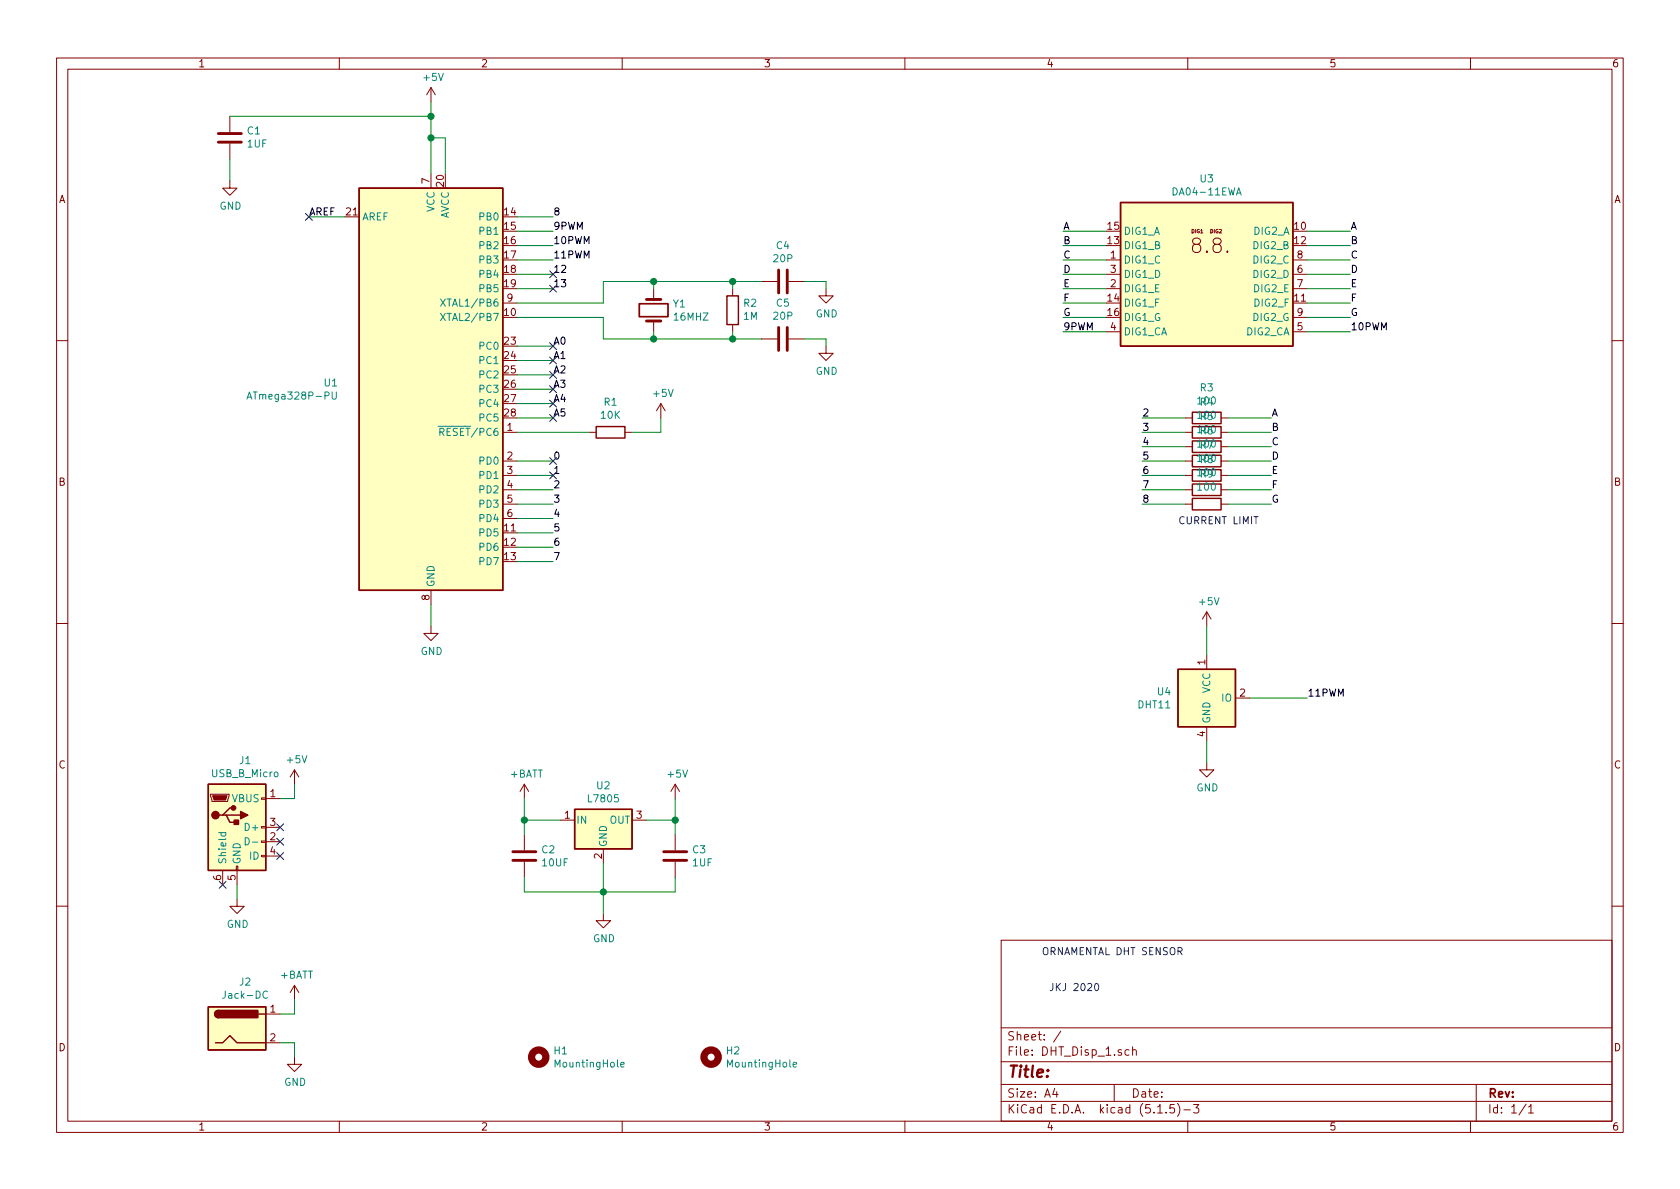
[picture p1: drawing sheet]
EESchema Schematic File Version 4
EELAYER 30 0
EELAYER END
$Descr A4 11693 8268
encoding utf-8
Sheet 1 1
Title ""
Date ""
Rev ""
Comp ""
Comment1 ""
Comment2 ""
Comment3 ""
Comment4 ""
$EndDescr
$Comp
L MCU_Microchip_ATmega:ATmega328P-PU U1
U 1 1
P 3000 2700
F 0 "U1" H 2356 2746 50  0000 R CNN
F 1 "ATmega328P-PU" H 2356 2655 50  0000 R CNN
F 2 "Package_DIP:DIP-28_W7.62mm" H 3000 2700 50  0001 C CIN
F 3 "http://ww1.microchip.com/downloads/en/DeviceDoc/ATmega328_P%20AVR%20MCU%20with%20picoPower%20Technology%20Data%20Sheet%2040001984A.pdf" H 3000 2700 50  0001 C CNN
	1    3000 2700
	1    0    0    -1  
$EndComp
$Comp
L Device:Crystal Y1
U 1 1
P 4550 2150
F 0 "Y1" V 4504 2281 50  0000 L CNN
F 1 "16MHZ" V 4595 2281 50  0000 L CNN
F 2 "Crystal:Crystal_HC49-U_Vertical" H 4550 2150 50  0001 C CNN
F 3 "~" H 4550 2150 50  0001 C CNN
	1    4550 2150
	0    1    1    0   
$EndComp
$Comp
L Device:R R2
U 1 1
P 5100 2150
F 0 "R2" H 5030 2104 50  0000 R CNN
F 1 "1M" H 5030 2195 50  0000 R CNN
F 2 "Resistor_THT:R_Axial_DIN0207_L6.3mm_D2.5mm_P7.62mm_Horizontal" V 5030 2150 50  0001 C CNN
F 3 "~" H 5100 2150 50  0001 C CNN
	1    5100 2150
	-1   0    0    1   
$EndComp
$Comp
L Device:C C5
U 1 1
P 5450 2350
F 0 "C5" V 5198 2350 50  0000 C CNN
F 1 "20P" V 5289 2350 50  0000 C CNN
F 2 "Capacitor_THT:C_Disc_D3.0mm_W1.6mm_P2.50mm" H 5488 2200 50  0001 C CNN
F 3 "~" H 5450 2350 50  0001 C CNN
	1    5450 2350
	0    1    1    0   
$EndComp
$Comp
L Device:C C4
U 1 1
P 5450 1950
F 0 "C4" V 5198 1950 50  0000 C CNN
F 1 "20P" V 5289 1950 50  0000 C CNN
F 2 "Capacitor_THT:C_Disc_D3.0mm_W1.6mm_P2.50mm" H 5488 1800 50  0001 C CNN
F 3 "~" H 5450 1950 50  0001 C CNN
	1    5450 1950
	0    1    1    0   
$EndComp
$Comp
L Sensor:DHT11 U4
U 1 1
P 8400 4850
F 0 "U4" H 8156 4896 50  0000 R CNN
F 1 "DHT11" H 8156 4805 50  0000 R CNN
F 2 "Sensor:Aosong_DHT11_5.5x12.0_P2.54mm" H 8400 4450 50  0001 C CNN
F 3 "http://akizukidenshi.com/download/ds/aosong/DHT11.pdf" H 8550 5100 50  0001 C CNN
	1    8400 4850
	1    0    0    -1  
$EndComp
$Comp
L Display_Character:DA04-11EWA U3
U 1 1
P 8400 1900
F 0 "U3" H 8400 2567 50  0000 C CNN
F 1 "DA04-11EWA" H 8400 2476 50  0000 C CNN
F 2 "Display_7Segment:DA04-11SURKWA" H 8425 1275 50  0001 C CNN
F 3 "http://www.kingbrightusa.com/images/catalog/SPEC/DA04-11EWA.pdf" H 8280 1500 50  0001 C CNN
	1    8400 1900
	1    0    0    -1  
$EndComp
$Comp
L Regulator_Linear:L7805 U2
U 1 1
P 4200 5700
F 0 "U2" H 4200 5942 50  0000 C CNN
F 1 "L7805" H 4200 5851 50  0000 C CNN
F 2 "Package_TO_SOT_THT:TO-220-3_Horizontal_TabDown" H 4225 5550 50  0001 L CIN
F 3 "http://www.st.com/content/ccc/resource/technical/document/datasheet/41/4f/b3/b0/12/d4/47/88/CD00000444.pdf/files/CD00000444.pdf/jcr:content/translations/en.CD00000444.pdf" H 4200 5650 50  0001 C CNN
	1    4200 5700
	1    0    0    -1  
$EndComp
$Comp
L Device:C C2
U 1 1
P 3650 5950
F 0 "C2" H 3765 5996 50  0000 L CNN
F 1 "10UF" H 3765 5905 50  0000 L CNN
F 2 "Capacitor_THT:C_Radial_D5.0mm_H11.0mm_P2.00mm" H 3688 5800 50  0001 C CNN
F 3 "~" H 3650 5950 50  0001 C CNN
	1    3650 5950
	1    0    0    -1  
$EndComp
$Comp
L Device:C C3
U 1 1
P 4700 5950
F 0 "C3" H 4815 5996 50  0000 L CNN
F 1 "1UF" H 4815 5905 50  0000 L CNN
F 2 "Capacitor_THT:C_Radial_D5.0mm_H11.0mm_P2.00mm" H 4738 5800 50  0001 C CNN
F 3 "~" H 4700 5950 50  0001 C CNN
	1    4700 5950
	1    0    0    -1  
$EndComp
$Comp
L power:GND #PWR08
U 1 1
P 5750 2000
F 0 "#PWR08" H 5750 1750 50  0001 C CNN
F 1 "GND" H 5755 1827 50  0000 C CNN
F 2 "" H 5750 2000 50  0001 C CNN
F 3 "" H 5750 2000 50  0001 C CNN
	1    5750 2000
	1    0    0    -1  
$EndComp
$Comp
L power:GND #PWR09
U 1 1
P 5750 2400
F 0 "#PWR09" H 5750 2150 50  0001 C CNN
F 1 "GND" H 5755 2227 50  0000 C CNN
F 2 "" H 5750 2400 50  0001 C CNN
F 3 "" H 5750 2400 50  0001 C CNN
	1    5750 2400
	1    0    0    -1  
$EndComp
Wire Wire Line
	5750 2000 5750 1950
Wire Wire Line
	5750 1950 5600 1950
Wire Wire Line
	5300 1950 5100 1950
Wire Wire Line
	4200 1950 4200 2100
Wire Wire Line
	5750 2400 5750 2350
Wire Wire Line
	5750 2350 5600 2350
Wire Wire Line
	5300 2350 5100 2350
Wire Wire Line
	4200 2350 4200 2200
Wire Wire Line
	4550 2000 4550 1950
Connection ~ 4550 1950
Wire Wire Line
	4550 1950 4200 1950
Wire Wire Line
	4550 2300 4550 2350
Connection ~ 4550 2350
Wire Wire Line
	4550 2350 4200 2350
Wire Wire Line
	5100 2000 5100 1950
Connection ~ 5100 1950
Wire Wire Line
	5100 1950 4550 1950
Wire Wire Line
	5100 2300 5100 2350
Connection ~ 5100 2350
Wire Wire Line
	5100 2350 4550 2350
$Comp
L power:+BATT #PWR02
U 1 1
P 3650 5550
F 0 "#PWR02" H 3650 5400 50  0001 C CNN
F 1 "+BATT" H 3665 5723 50  0000 C CNN
F 2 "" H 3650 5550 50  0001 C CNN
F 3 "" H 3650 5550 50  0001 C CNN
	1    3650 5550
	1    0    0    -1  
$EndComp
$Comp
L power:GND #PWR05
U 1 1
P 4200 6350
F 0 "#PWR05" H 4200 6100 50  0001 C CNN
F 1 "GND" H 4205 6177 50  0000 C CNN
F 2 "" H 4200 6350 50  0001 C CNN
F 3 "" H 4200 6350 50  0001 C CNN
	1    4200 6350
	1    0    0    -1  
$EndComp
Wire Wire Line
	3650 5550 3650 5700
Wire Wire Line
	4700 5550 4700 5700
Connection ~ 4700 5700
Wire Wire Line
	4700 5700 4700 5800
Wire Wire Line
	3900 5700 3650 5700
Connection ~ 3650 5700
Wire Wire Line
	3650 5700 3650 5800
Wire Wire Line
	3650 6100 3650 6200
Wire Wire Line
	3650 6200 4200 6200
Wire Wire Line
	4700 6200 4700 6100
Wire Wire Line
	4200 6000 4200 6200
$Comp
L power:+5V #PWR06
U 1 1
P 4700 5550
F 0 "#PWR06" H 4700 5400 50  0001 C CNN
F 1 "+5V" H 4715 5723 50  0000 C CNN
F 2 "" H 4700 5550 50  0001 C CNN
F 3 "" H 4700 5550 50  0001 C CNN
	1    4700 5550
	1    0    0    -1  
$EndComp
Wire Wire Line
	4500 5700 4700 5700
Wire Wire Line
	4200 6200 4700 6200
Connection ~ 4200 6200
Wire Wire Line
	4200 6350 4200 6200
$Comp
L power:GND #PWR04
U 1 1
P 3000 4350
F 0 "#PWR04" H 3000 4100 50  0001 C CNN
F 1 "GND" H 3005 4177 50  0000 C CNN
F 2 "" H 3000 4350 50  0001 C CNN
F 3 "" H 3000 4350 50  0001 C CNN
	1    3000 4350
	1    0    0    -1  
$EndComp
$Comp
L power:+5V #PWR03
U 1 1
P 3000 700
F 0 "#PWR03" H 3000 550 50  0001 C CNN
F 1 "+5V" H 3015 873 50  0000 C CNN
F 2 "" H 3000 700 50  0001 C CNN
F 3 "" H 3000 700 50  0001 C CNN
	1    3000 700 
	1    0    0    -1  
$EndComp
Wire Wire Line
	3100 1200 3100 950 
Wire Wire Line
	3100 950  3000 950 
Connection ~ 3000 950 
Wire Wire Line
	3000 950  3000 1200
Wire Wire Line
	3000 4200 3000 4350
Wire Wire Line
	2150 1500 2400 1500
Text Label 2150 1500 0    50   ~ 0
AREF
Wire Wire Line
	3000 800  3000 950 
Wire Wire Line
	3000 700  3000 800 
Connection ~ 3000 800 
$Comp
L Device:C C1
U 1 1
P 1600 950
F 0 "C1" H 1485 904 50  0000 R CNN
F 1 "1UF" H 1485 995 50  0000 R CNN
F 2 "Capacitor_THT:C_Radial_D5.0mm_H11.0mm_P2.00mm" H 1638 800 50  0001 C CNN
F 3 "~" H 1600 950 50  0001 C CNN
	1    1600 950 
	-1   0    0    1   
$EndComp
$Comp
L power:GND #PWR01
U 1 1
P 1600 1250
F 0 "#PWR01" H 1600 1000 50  0001 C CNN
F 1 "GND" H 1605 1077 50  0000 C CNN
F 2 "" H 1600 1250 50  0001 C CNN
F 3 "" H 1600 1250 50  0001 C CNN
	1    1600 1250
	1    0    0    -1  
$EndComp
Wire Wire Line
	1600 1100 1600 1250
Wire Wire Line
	1600 800  3000 800 
$Comp
L Device:R R1
U 1 1
P 4250 3000
F 0 "R1" V 4457 3000 50  0000 C CNN
F 1 "10K" V 4366 3000 50  0000 C CNN
F 2 "Resistor_THT:R_Axial_DIN0207_L6.3mm_D2.5mm_P7.62mm_Horizontal" V 4180 3000 50  0001 C CNN
F 3 "~" H 4250 3000 50  0001 C CNN
	1    4250 3000
	0    -1   -1   0   
$EndComp
$Comp
L power:+5V #PWR07
U 1 1
P 4600 2900
F 0 "#PWR07" H 4600 2750 50  0001 C CNN
F 1 "+5V" H 4615 3073 50  0000 C CNN
F 2 "" H 4600 2900 50  0001 C CNN
F 3 "" H 4600 2900 50  0001 C CNN
	1    4600 2900
	1    0    0    -1  
$EndComp
Wire Wire Line
	4400 3000 4600 3000
Wire Wire Line
	4600 3000 4600 2900
$Comp
L power:+5V #PWR010
U 1 1
P 8400 4350
F 0 "#PWR010" H 8400 4200 50  0001 C CNN
F 1 "+5V" H 8415 4523 50  0000 C CNN
F 2 "" H 8400 4350 50  0001 C CNN
F 3 "" H 8400 4350 50  0001 C CNN
	1    8400 4350
	1    0    0    -1  
$EndComp
$Comp
L power:GND #PWR011
U 1 1
P 8400 5300
F 0 "#PWR011" H 8400 5050 50  0001 C CNN
F 1 "GND" H 8405 5127 50  0000 C CNN
F 2 "" H 8400 5300 50  0001 C CNN
F 3 "" H 8400 5300 50  0001 C CNN
	1    8400 5300
	1    0    0    -1  
$EndComp
Wire Wire Line
	9100 4850 8700 4850
Text Label 9100 4850 0    50   ~ 0
11PWM
Wire Wire Line
	8400 4550 8400 4350
Wire Wire Line
	8400 5150 8400 5300
Wire Wire Line
	3850 3200 3600 3200
Wire Wire Line
	3850 3300 3600 3300
Wire Wire Line
	3850 3400 3600 3400
Wire Wire Line
	3850 3500 3600 3500
Wire Wire Line
	3850 3600 3600 3600
Wire Wire Line
	3850 3700 3600 3700
Wire Wire Line
	3850 3800 3600 3800
Wire Wire Line
	3850 3900 3600 3900
Text Label 3850 3200 0    50   ~ 0
0
Text Label 3850 3300 0    50   ~ 0
1
Text Label 3850 3400 0    50   ~ 0
2
Text Label 3850 3500 0    50   ~ 0
3
Text Label 3850 3600 0    50   ~ 0
4
Text Label 3850 3700 0    50   ~ 0
5
Text Label 3850 3800 0    50   ~ 0
6
Text Label 3850 3900 0    50   ~ 0
7
Wire Wire Line
	3600 3000 4100 3000
Wire Wire Line
	3600 2200 4200 2200
Wire Wire Line
	3600 2100 4200 2100
Wire Wire Line
	3850 2000 3600 2000
Wire Wire Line
	3850 1500 3600 1500
Wire Wire Line
	3850 1600 3600 1600
Wire Wire Line
	3850 1700 3600 1700
Wire Wire Line
	3850 1800 3600 1800
Wire Wire Line
	3850 1900 3600 1900
Text Label 3850 1500 0    50   ~ 0
8
Text Label 3850 1600 0    50   ~ 0
9PWM
Text Label 3850 1700 0    50   ~ 0
10PWM
Text Label 3850 1800 0    50   ~ 0
11PWM
Text Label 3850 1900 0    50   ~ 0
12
Text Label 3850 2000 0    50   ~ 0
13
Wire Wire Line
	9400 2300 9100 2300
Wire Wire Line
	9400 2200 9100 2200
Wire Wire Line
	9400 2100 9100 2100
Wire Wire Line
	9400 2000 9100 2000
Wire Wire Line
	9400 1900 9100 1900
Wire Wire Line
	9400 1800 9100 1800
Wire Wire Line
	9400 1700 9100 1700
Wire Wire Line
	9400 1600 9100 1600
Wire Wire Line
	7400 2300 7700 2300
Wire Wire Line
	7950 3500 8250 3500
Wire Wire Line
	7950 3400 8250 3400
Wire Wire Line
	7950 3300 8250 3300
Wire Wire Line
	7950 3200 8250 3200
Wire Wire Line
	7950 3100 8250 3100
Wire Wire Line
	7950 3000 8250 3000
Wire Wire Line
	7950 2900 8250 2900
Text Label 7400 2300 0    50   ~ 0
9PWM
Text Label 9400 2300 0    50   ~ 0
10PWM
Text Label 7950 2900 0    50   ~ 0
2
Text Label 7950 3000 0    50   ~ 0
3
Text Label 7950 3100 0    50   ~ 0
4
Text Label 7950 3200 0    50   ~ 0
5
Text Label 7950 3300 0    50   ~ 0
6
Text Label 7950 3400 0    50   ~ 0
7
Text Label 7950 3500 0    50   ~ 0
8
Text Label 9400 1600 0    50   ~ 0
A
Text Label 9400 1700 0    50   ~ 0
B
Text Label 9400 1800 0    50   ~ 0
C
Text Label 9400 1900 0    50   ~ 0
D
Text Label 9400 2000 0    50   ~ 0
E
Text Label 9400 2100 0    50   ~ 0
F
Text Label 9400 2200 0    50   ~ 0
G
Wire Wire Line
	7400 2200 7700 2200
Wire Wire Line
	7400 2100 7700 2100
Wire Wire Line
	7400 2000 7700 2000
Wire Wire Line
	7400 1900 7700 1900
Wire Wire Line
	7400 1800 7700 1800
Wire Wire Line
	7400 1700 7700 1700
Wire Wire Line
	7400 1600 7700 1600
Text Label 7400 1600 0    50   ~ 0
A
Text Label 7400 1700 0    50   ~ 0
B
Text Label 7400 1800 0    50   ~ 0
C
Text Label 7400 1900 0    50   ~ 0
D
Text Label 7400 2000 0    50   ~ 0
E
Text Label 7400 2100 0    50   ~ 0
F
Text Label 7400 2200 0    50   ~ 0
G
Wire Wire Line
	8850 3500 8550 3500
Wire Wire Line
	8850 3400 8550 3400
Wire Wire Line
	8850 3300 8550 3300
Wire Wire Line
	8850 3200 8550 3200
Wire Wire Line
	8850 3100 8550 3100
Wire Wire Line
	8850 3000 8550 3000
Wire Wire Line
	8850 2900 8550 2900
Text Label 8850 2900 0    50   ~ 0
A
Text Label 8850 3000 0    50   ~ 0
B
Text Label 8850 3100 0    50   ~ 0
C
Text Label 8850 3200 0    50   ~ 0
D
Text Label 8850 3300 0    50   ~ 0
E
Text Label 8850 3400 0    50   ~ 0
F
Text Label 8850 3500 0    50   ~ 0
G
$Comp
L Device:R R3
U 1 1
P 8400 2900
F 0 "R3" V 8607 2900 50  0000 C CNN
F 1 "100" V 8516 2900 50  0000 C CNN
F 2 "Resistor_THT:R_Axial_DIN0207_L6.3mm_D2.5mm_P7.62mm_Horizontal" V 8330 2900 50  0001 C CNN
F 3 "~" H 8400 2900 50  0001 C CNN
	1    8400 2900
	0    -1   -1   0   
$EndComp
$Comp
L Device:R R4
U 1 1
P 8400 3000
F 0 "R4" V 8607 3000 50  0000 C CNN
F 1 "100" V 8516 3000 50  0000 C CNN
F 2 "Resistor_THT:R_Axial_DIN0207_L6.3mm_D2.5mm_P7.62mm_Horizontal" V 8330 3000 50  0001 C CNN
F 3 "~" H 8400 3000 50  0001 C CNN
	1    8400 3000
	0    -1   -1   0   
$EndComp
$Comp
L Device:R R5
U 1 1
P 8400 3100
F 0 "R5" V 8607 3100 50  0000 C CNN
F 1 "100" V 8516 3100 50  0000 C CNN
F 2 "Resistor_THT:R_Axial_DIN0207_L6.3mm_D2.5mm_P7.62mm_Horizontal" V 8330 3100 50  0001 C CNN
F 3 "~" H 8400 3100 50  0001 C CNN
	1    8400 3100
	0    -1   -1   0   
$EndComp
$Comp
L Device:R R6
U 1 1
P 8400 3200
F 0 "R6" V 8607 3200 50  0000 C CNN
F 1 "100" V 8516 3200 50  0000 C CNN
F 2 "Resistor_THT:R_Axial_DIN0207_L6.3mm_D2.5mm_P7.62mm_Horizontal" V 8330 3200 50  0001 C CNN
F 3 "~" H 8400 3200 50  0001 C CNN
	1    8400 3200
	0    -1   -1   0   
$EndComp
$Comp
L Device:R R7
U 1 1
P 8400 3300
F 0 "R7" V 8607 3300 50  0000 C CNN
F 1 "100" V 8516 3300 50  0000 C CNN
F 2 "Resistor_THT:R_Axial_DIN0207_L6.3mm_D2.5mm_P7.62mm_Horizontal" V 8330 3300 50  0001 C CNN
F 3 "~" H 8400 3300 50  0001 C CNN
	1    8400 3300
	0    -1   -1   0   
$EndComp
$Comp
L Device:R R8
U 1 1
P 8400 3400
F 0 "R8" V 8607 3400 50  0000 C CNN
F 1 "100" V 8516 3400 50  0000 C CNN
F 2 "Resistor_THT:R_Axial_DIN0207_L6.3mm_D2.5mm_P7.62mm_Horizontal" V 8330 3400 50  0001 C CNN
F 3 "~" H 8400 3400 50  0001 C CNN
	1    8400 3400
	0    -1   -1   0   
$EndComp
$Comp
L Device:R R9
U 1 1
P 8400 3500
F 0 "R9" V 8607 3500 50  0000 C CNN
F 1 "100" V 8516 3500 50  0000 C CNN
F 2 "Resistor_THT:R_Axial_DIN0207_L6.3mm_D2.5mm_P7.62mm_Horizontal" V 8330 3500 50  0001 C CNN
F 3 "~" H 8400 3500 50  0001 C CNN
	1    8400 3500
	0    -1   -1   0   
$EndComp
Wire Wire Line
	3850 2900 3600 2900
Wire Wire Line
	3850 2400 3600 2400
Wire Wire Line
	3850 2500 3600 2500
Wire Wire Line
	3850 2600 3600 2600
Wire Wire Line
	3850 2700 3600 2700
Wire Wire Line
	3850 2800 3600 2800
Text Label 3850 2400 0    50   ~ 0
A0
Text Label 3850 2500 0    50   ~ 0
A1
Text Label 3850 2600 0    50   ~ 0
A2
Text Label 3850 2700 0    50   ~ 0
A3
Text Label 3850 2800 0    50   ~ 0
A4
Text Label 3850 2900 0    50   ~ 0
A5
Text Notes 8200 3650 0    50   ~ 0
CURRENT LIMIT
Text Notes 7250 6650 0    50   ~ 0
ORNAMENTAL DHT SENSOR 
Text Notes 7300 6900 0    50   ~ 0
JKJ 2020
$Comp
L Connector:USB_B_Micro J1
U 1 1
P 1650 5750
F 0 "J1" H 1707 6217 50  0000 C CNN
F 1 "USB_B_Micro" H 1707 6126 50  0000 C CNN
F 2 "Connector_USB:USB_Micro-B_GCT_USB3076-30-A" H 1800 5700 50  0001 C CNN
F 3 "~" H 1800 5700 50  0001 C CNN
	1    1650 5750
	1    0    0    -1  
$EndComp
$Comp
L Connector:Jack-DC J2
U 1 1
P 1650 7150
F 0 "J2" H 1707 7475 50  0000 C CNN
F 1 "Jack-DC" H 1707 7384 50  0000 C CNN
F 2 "Connector_BarrelJack:BarrelJack_Horizontal" H 1700 7110 50  0001 C CNN
F 3 "~" H 1700 7110 50  0001 C CNN
	1    1650 7150
	1    0    0    -1  
$EndComp
$Comp
L power:GND #PWR015
U 1 1
P 2050 7350
F 0 "#PWR015" H 2050 7100 50  0001 C CNN
F 1 "GND" H 2055 7177 50  0000 C CNN
F 2 "" H 2050 7350 50  0001 C CNN
F 3 "" H 2050 7350 50  0001 C CNN
	1    2050 7350
	1    0    0    -1  
$EndComp
$Comp
L power:+BATT #PWR014
U 1 1
P 2050 6950
F 0 "#PWR014" H 2050 6800 50  0001 C CNN
F 1 "+BATT" H 2065 7123 50  0000 C CNN
F 2 "" H 2050 6950 50  0001 C CNN
F 3 "" H 2050 6950 50  0001 C CNN
	1    2050 6950
	1    0    0    -1  
$EndComp
$Comp
L power:+5V #PWR013
U 1 1
P 2050 5450
F 0 "#PWR013" H 2050 5300 50  0001 C CNN
F 1 "+5V" H 2065 5623 50  0000 C CNN
F 2 "" H 2050 5450 50  0001 C CNN
F 3 "" H 2050 5450 50  0001 C CNN
	1    2050 5450
	1    0    0    -1  
$EndComp
$Comp
L power:GND #PWR012
U 1 1
P 1650 6250
F 0 "#PWR012" H 1650 6000 50  0001 C CNN
F 1 "GND" H 1655 6077 50  0000 C CNN
F 2 "" H 1650 6250 50  0001 C CNN
F 3 "" H 1650 6250 50  0001 C CNN
	1    1650 6250
	1    0    0    -1  
$EndComp
Wire Wire Line
	2050 5450 2050 5550
Wire Wire Line
	1650 6250 1650 6150
Wire Wire Line
	2050 6950 2050 7050
Wire Wire Line
	2050 7050 1950 7050
Wire Wire Line
	1950 7250 2050 7250
Wire Wire Line
	2050 7250 2050 7350
NoConn ~ 2150 1500
NoConn ~ 3850 1900
NoConn ~ 3850 2000
NoConn ~ 3850 2400
NoConn ~ 3850 2500
NoConn ~ 3850 2600
NoConn ~ 3850 2700
NoConn ~ 3850 2800
NoConn ~ 3850 2900
NoConn ~ 3850 3200
NoConn ~ 3850 3300
NoConn ~ 1950 5750
NoConn ~ 1950 5850
NoConn ~ 1950 5950
NoConn ~ 1550 6150
Wire Wire Line
	1950 5550 2050 5550
$Comp
L Mechanical:MountingHole H1
U 1 1
P 3750 7350
F 0 "H1" H 3850 7396 50  0000 L CNN
F 1 "MountingHole" H 3850 7305 50  0000 L CNN
F 2 "MountingHole:MountingHole_3.2mm_M3" H 3750 7350 50  0001 C CNN
F 3 "~" H 3750 7350 50  0001 C CNN
	1    3750 7350
	1    0    0    -1  
$EndComp
$Comp
L Mechanical:MountingHole H2
U 1 1
P 4950 7350
F 0 "H2" H 5050 7396 50  0000 L CNN
F 1 "MountingHole" H 5050 7305 50  0000 L CNN
F 2 "MountingHole:MountingHole_3.2mm_M3" H 4950 7350 50  0001 C CNN
F 3 "~" H 4950 7350 50  0001 C CNN
	1    4950 7350
	1    0    0    -1  
$EndComp
$EndSCHEMATC
